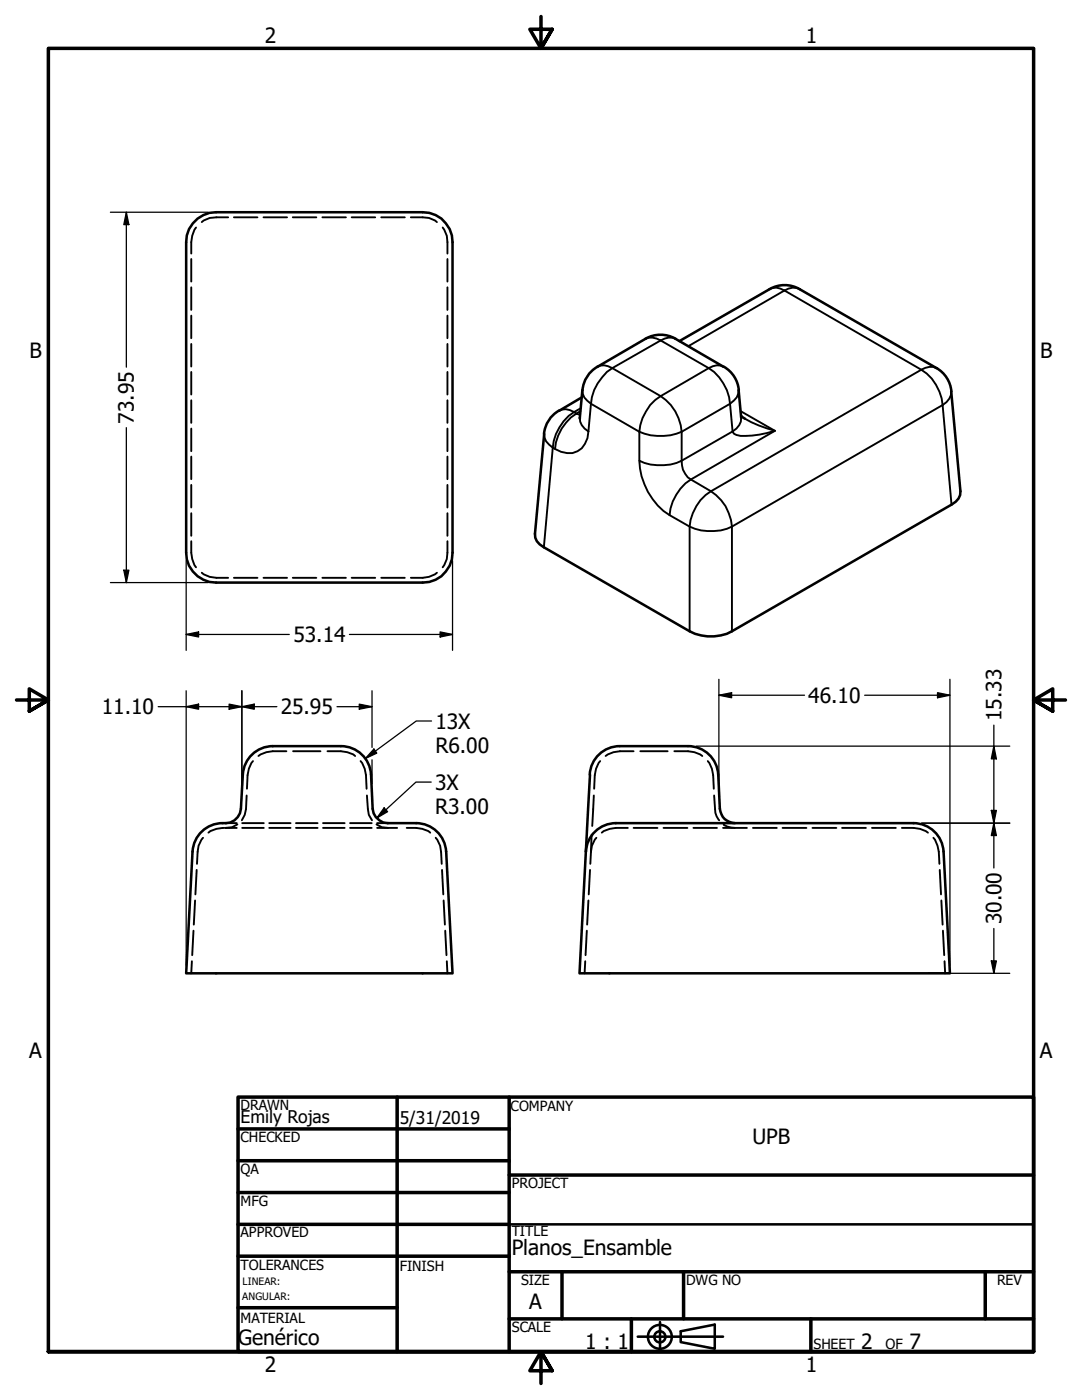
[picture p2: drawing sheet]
<svg xmlns="http://www.w3.org/2000/svg" width="216mm" height="279mm" viewBox="0 0 216 279" stroke-linecap="round" stroke-linejoin="round" font-family="sans-serif">
<!-- layer: Hidden (ANSI) -->
<g fill="none" stroke="#000" stroke-width=".38">
<path d="M38.2 51.7v4.5M38.2 57.3v4.5M39.1 45.4a7.2 7.2 0 0 0-.9 5.2M45.5 43.4l-3.7 .1-1.2 .5-.3 .3M46.7 43.4h4.7M52.6 43.4h4.7M58.4 43.4h4.7M64.3 43.4h4.7M70.2 43.4h4.7M76.1 43.4h4.7M82 43.4l3.6 .1 1.2 .5 .4 .3M88.3 45.4l.9 1.7 .1 3.5"/>
<path d="M89.3 51.7v4.5M89.3 57.3v4.5M38.2 63v4.5M38.2 68.6v4.6M38.2 74.2v4.5M38.2 79.9v4.5M89.3 63v4.5M89.3 68.6v4.6M89.3 74.2v4.5M89.3 79.9v4.5M38.2 85.5v4.5M38.2 91.1v4.5"/>
<path d="M38.2 96.8v4.5M89.3 85.5v4.5M89.3 91.1v4.5M89.3 96.8v4.5M38.2 108a7.2 7.2 0 0 0 .9 5.2M38.2 102.4v4.5M40.3 114.3l.3 .3 1.2 .5 1.4 .2h2.3M46.7 115.3h4.7M52.6 115.3h4.7M58.4 115.3h4.7M64.3 115.3h4.7M70.2 115.3h4.7"/>
<path d="M76.1 115.3h4.7M87.2 114.3l-.4 .3-1.2 .5-1.3 .2h-2.3M89.3 108l-.1 3.6-.9 1.6M89.3 102.4v4.5M49.2 158.8l-.1 2.7-.3 1.1-.5 1.1M50.5 151.9l-.8 1.5-.3 1.3-.1 2.7M57.1 149.9h-2.7l-1.3 .2-1.5 .8M58.5 149.9h5.4M65.3 149.9h2.7l1.3 .2 1.2 .5 .4 .3M71.9 151.9l.9 1.5 .2 1.3 .2 2.7M73.2 158.8l.4 3.8 .6 1.1M118.5 158.8l-.3 6"/>
<path d="M119.8 151.9l-.9 1.5-.2 1.3-.1 2.7M126.4 149.9h-2.7l-1.3 .2-1.6 .8M127.8 149.9h5.4M134.6 149.9h2.7l1.3 .2 1.5 .8M141.2 151.9l.8 1.5 .3 1.3 .1 2.7M142.5 158.8l.2 2.7a3.2 3.2 0 0 0 .8 2.2M38.9 179.7l-.2 4.8M39.2 173.6l-.2 4.9M40.5 167.2l-.9 1.6-.3 3.6M44.6 165.2a5.1 5.1 0 0 0-3 1M44.8 165.2h2.4M45.1 164.3h2.1"/>
<path d="M47.4 164.5l-1.1 .6-1.2 .1M48.3 165.2h4.3M48.3 164.3h4.3M53.7 165.2h4.3M53.7 164.3h4.3M59.1 165.2h4.3M59.1 164.3h4.3M64.5 165.2h4.3M64.5 164.3h4.3M69.8 165.2h4.4M69.8 164.3h4.4M75.1 164.5l1.1 .6 1.2 .1"/>
<path d="M75.2 165.2h4M75.2 164.3h2.2M81.2 165.2a6.4 6.4 0 0 1 4.7 1M86.9 167.2l.9 1.6 .3 3.6M88.2 173.6l.3 4.9M88.5 179.7l.3 4.8M117.4 179.7l-.2 4.8M117.7 173.6l-.2 4.9M117.9 170l-.1 2.4M118 166.6l-.1 3.4M119 167.2l-.9 1.6-.2 1.2M125.3 165.2a6.9 6.9 0 0 0-5.2 1"/>
<path d="M126.4 165.2h4.8M132.4 165.2h4.8M138.4 165.2h4.7M144.3 165.2h4.7M144.4 164.5a3.3 3.3 0 0 0 2.2 .7M150.2 165.2h4.8M156.1 165.2h4.8M162.1 165.2h4.8M168 165.2h4.8M174 165.2h4.8M180 165.2a6.9 6.9 0 0 1 5.2 1M186.2 167.2a7.3 7.3 0 0 1 1.3 5.2"/>
<path d="M187.5 173.6l.3 4.9M187.8 179.7l.3 4.8M38.3 191.8l-.1 2.4M38.6 185.7l-.2 4.9M88.8 185.7l.3 4.9M89.2 191.8l.1 2.4M116.8 191.8l-.2 2.4M117.1 185.7l-.3 4.9M188.2 185.7l.2 4.9M188.5 191.8l.1 2.4"/>
</g>
<!-- layer: Visible (ANSI) -->
<g fill="none" stroke="#000" stroke-width=".51">
<path d="M39.4 43.6l1.2-.7 1.2-.4 1.3-.1h41.2a5.9 5.9 0 0 1 6 5.9v62a6 6 0 0 1-6 6h-41.2a6 6 0 0 1-6-6v-62a5.8 5.8 0 0 1 2.3-4.7zM116.1 79.3l-4.5 2.7M116.2 77.9l-.5 5.7M119.2 73.2a6 6 0 0 0-3 4.6M128.8 67.6l-9.6 5.6M128.8 67.6a6 6 0 0 1 6 0M134.8 67.6l9.6 5.6M135.6 68.1l18-10.4a6 6 0 0 1 6 0l27.3 15.8M144.4 73.2a6 6 0 0 1 3 4.6M147.4 77.9l.5 5.5M186.9 73.4a6 6 0 0 1 2.9 4.7M189.8 78.1l1.8 19.9a2.82 2.82 0 0 1-1.7 2.7l-43.9 25.3a9.1 9.1 0 0 1-8.4 0l-29.1-16.8a2.82 2.82 0 0 1-1.8-2.6l1.9-20"/>
<path d="M111.5 82a6 6 0 0 0-3 4.6M147.9 83l.8 .6M48.5 154.6l-.4 6.8a3.1 3.1 0 0 1-3.7 2.9M54.4 148.9h13.6M54.5 148.9a6 6 0 0 0-6 5.7M68 148.9a6 6 0 0 1 6 5.7M74 154.6l.4 6.8a3.1 3.1 0 0 0 3 2.9h5.7M117.7 154.6l-2.1 39.6h73.9l-1.2-24.3M123.7 148.9a6 6 0 0 0-6 5.7M123.7 148.9h13.6M137.3 148.9a6 6 0 0 1 6 5.7M143.3 154.6l.3 6.8a3 3 0 0 0 3 2.9"/>
<path d="M38.4 169.9l-1.3 24.3h53.2l-1.3-24.3M44.4 164.3a6 6 0 0 0-6 5.7M83 164.3a6 6 0 0 1 6 5.7M122.9 164.3h59.4M122.9 164.3a6 6 0 0 0-6 5.7M182.3 164.3a6 6 0 0 1 6 5.7"/>
</g>
<!-- layer: Visible Narrow (ANSI) -->
<g fill="none" stroke="#000" stroke-width=".38">
<path d="M153.5 57.7a2.78 2.78 0 0 1 3 .3M156.5 58l-19.1 11.1M156.5 58l27.3 15.8M159.6 57.7a2.89 2.89 0 0 0-3.1 .3M116.2 77.9a3.1 3.1 0 0 0 1.7 2.7M119.2 73.2a2.79 2.79 0 0 1 3 .3M122.2 73.5a9.6 9.6 0 0 0-4.3 7.1M122.2 73.5l9.6 5.6M128.8 67.6a3.1 3.1 0 0 1 3 .3M131.8 79.1a9.6 9.6 0 0 0-4.2 7.1M131.8 79.1a9.3 9.3 0 0 1 4.2 7.1M131.8 67.9l9.6 5.6"/>
<path d="M131.8 67.9l-9.6 5.6M134.8 67.6a2.99 2.99 0 0 0-3 .3M141.4 73.5a9.6 9.6 0 0 1 4.3 7.1M141.4 73.5l-9.6 5.6M144.4 73.2a2.79 2.79 0 0 0-3 .3M147.4 77.9a3.1 3.1 0 0 1-1.7 2.7M183.8 73.8a9.3 9.3 0 0 1 4.3 7M183.8 73.8l-41.9 24.2M186.9 73.5a3.1 3.1 0 0 0-3.1 .3M189.8 78.1a3.1 3.1 0 0 1-1.7 2.7M108.6 86.6a3.1 3.1 0 0 0 1.7 2.7M110.3 89.3l-1.8 19.9"/>
<path d="M110.3 89.3l.4 .3M111.6 82a2.79 2.79 0 0 1 3 .2M114.6 82.2a9.6 9.6 0 0 0-4.3 7.1M115.7 83.4a3.1 3.1 0 0 0 1.7 2.7M115.8 82.8l-.8-.3a9.3 9.3 0 0 0-4.3 7.1 4.4 4.4 0 0 0 5.4-.1l.6-.9 .5-1.2 .2-1.3M115.8 82l-.8 .5-.4-.3M115.9 81.5l-1.3 .7M117.9 80.6l-.5 5.5M117.9 80.6l9.7 5.6M127.6 86.2a11 11 0 0 0 8.4 0M127.6 86.2v5.7M137.9 95.7a9.6 9.6 0 0 0-4.3 7.1"/>
<path d="M137.9 95.7a4.2 4.2 0 0 1-1.9-3.8 10.2 10.2 0 0 1-8.4 0 13.4 13.4 0 0 0 6 10.9M137.9 95.7l4 2.3M141.9 98a9.3 9.3 0 0 0-4.3 7.1M141.9 98a9 9 0 0 1 4.1 7.1M145.7 80.6l.5 5.5M145.7 80.6l-9.7 5.6M146.2 86.1l-10.2 5.8v-5.7M147.8 82l6.8 4-16.7 9.7M147.9 83.4a3.1 3.1 0 0 1-1.7 2.7M148.7 83.6a24.4 24.4 0 0 0 5.9 2.4 15.9 15.9 0 0 1-7.7 .8l-.5-.2-.2-.5M188.1 80.8l-42.1 24.3M188.1 80.8l1.8 19.9"/>
<path d="M133.6 102.8l4 2.3M137.6 105.1a10.2 10.2 0 0 0 8.4 0M137.6 105.1v20.9M146 105.1v20.9"/>
</g>
<!-- layer: Border (ANSI) -->
<g fill="none" stroke="#000" stroke-width=".7">
<path d="M107.9 3.3v6.4l-2.2-3.9h4.5l-2.3 3.9 2.3-3.9M3.3 139.7h6.4l-3.9-2.2v4.4l3.9-2.2-3.9 2.2M212.6 139.7h-6.4l3.9-2.2v4.4l-3.9-2.2 3.9 2.2M47.5 218.9h158.7v50.8h-158.7zM79.2 218.9v50.8M101.6 218.9v50.8M47.5 225.3h54.1M47.5 231.6h54.1M47.5 238h54.1M101.6 234.5h104.6M47.5 244.3h54.1M47.5 250.7h54.1"/>
<path d="M101.6 253.8h104.6M112.1 253.8v9.4M136.4 253.8v9.4M196.6 253.8v9.4M9.7 269.7v-260h196.5v260h-196.5h196.5M47.5 261h31.7M101.6 263.2h104.6M110.2 273.6l-2.3-3.9 2.3 3.9h-4.5l2.2-3.9v6.4M126 263.2v6.5M161.8 263.2v6.5"/>
</g>
<!-- layer: Title (ANSI) -->
<g fill="none" stroke="#000" stroke-width=".51">
<path d="M101.6 244.3h104.6M127.3 266.8h17M131.7 263.8v5.6M135.8 265.7l6.8-1.3v4.8l-6.8-1.4z"/>
<circle cx="131.7" cy="266.8" r="2.38"/>
<circle cx="131.7" cy="266.8" r="1.11"/>
</g>
<!-- layer: Dimension (ANSI) -->
<g fill="none" stroke="#000" stroke-width=".25">
<path d="M22 42.4h19.5M25.2 42.4l.5 2.4h-1zM25.2 42.4v30.9M25.2 85.3v31M22 116.3h19.5M24.7 113.8h1l-.5 2.5zM37.1 111.9v17.9M90.3 111.9v17.9M37.1 126.6l2.5-.5v1zM37.1 126.6h20.6M37.1 137.9v54.8M48.3 137.9v18.5"/>
<path d="M69.7 126.6h20.6M74.2 137.9v11.3M87.8 126.1l2.5 .5-2.5 .5zM143.4 138.7l2.6-.5v1.1zM143.4 138.7h17.1M143.4 135.6v20.8M172.5 138.7h17M187.1 138.2l2.4 .5-2.4 .6zM189.5 135.6v57.1M31.6 141h23.6M37.1 141l2.5-.5v1zM45.7 140.5l2.6 .5-2.6 .5z"/>
<path d="M48.3 141l2.4-.5v1zM67.2 141h7M71.7 140.5l2.5 .5-2.5 .5zM74.2 151.6v4.8M74.6 149.5l.6 .8-2.3 1.1zM86 156.1h-3l-7.8 7.2M86.1 143.9h-3l-10.2 7.5M138.9 148.9h62.6M198.3 148.9l.5 2.5h-1zM198.3 144.7v28.5M76.6 161.2l.7 .8-2.1 1.3zM183.9 164.3h17.6"/>
<path d="M197.8 161.7h1l-.5 2.6zM198.3 164.3l.5 2.5h-1zM185.2 194.2h16.3M197.8 191.8h1l-.5 2.4zM198.3 185.3v8.9"/>
</g>
<g fill="#000">
<path d="M25.2 42.4l.5 2.4h-1z" fill-rule="evenodd"/>
<path d="M24.7 113.8h1l-.5 2.5z" fill-rule="evenodd"/>
<path d="M37.1 126.6l2.5-.5v1z" fill-rule="evenodd"/>
<path d="M87.8 126.1l2.5 .5-2.5 .5z" fill-rule="evenodd"/>
<path d="M143.4 138.7l2.6-.5v1.1z" fill-rule="evenodd"/>
<path d="M187.1 138.2l2.4 .5-2.4 .6z" fill-rule="evenodd"/>
<path d="M37.1 141l2.5-.5v1z" fill-rule="evenodd"/>
<path d="M45.7 140.5l2.6 .5-2.6 .5z" fill-rule="evenodd"/>
<path d="M48.3 141l2.4-.5v1z" fill-rule="evenodd"/>
<path d="M71.7 140.5l2.5 .5-2.5 .5z" fill-rule="evenodd"/>
<path d="M74.6 149.5l.6 .8-2.3 1.1z" fill-rule="evenodd"/>
<path d="M198.3 148.9l.5 2.5h-1z" fill-rule="evenodd"/>
<path d="M76.6 161.2l.7 .8-2.1 1.3z" fill-rule="evenodd"/>
<path d="M197.8 161.7h1l-.5 2.6z" fill-rule="evenodd"/>
<path d="M198.3 164.3l.5 2.5h-1z" fill-rule="evenodd"/>
<path d="M197.8 191.8h1l-.5 2.4z" fill-rule="evenodd"/>
</g>
<g font-size="4.2">
<text x="52.8" y="8.6">2</text>
<text x="160.8" y="8.6">1</text>
<text x="5.9" y="71.4">B</text>
<text x="207.6" y="71.4">B</text>
<text x="26.7" y="84.5" transform="rotate(-90 26.7 84.5)">73.95</text>
<text x="58.5" y="128.1">53.14</text>
<text x="20.3" y="142.6">11.10</text>
<text x="56" y="142.6">25.95</text>
<text x="161.3" y="140.3">46.10</text>
<text x="199.8" y="144" transform="rotate(-90 199.8 144)">15.33</text>
<text x="86.9" y="145.4">13X</text>
<text x="86.9" y="150.2">R6.00</text>
<text x="86.8" y="157.6">3X</text>
<text x="86.8" y="162.4">R3.00</text>
<text x="199.8" y="184.5" transform="rotate(-90 199.8 184.5)">30.00</text>
<text x="5.8" y="211.1">A</text>
<text x="207.5" y="211.1">A</text>
<text x="150.2" y="228.2">UPB</text>
<text x="102.1" y="250.4">Planos_Ensamble</text>
<text x="105.6" y="261.3">A</text>
<text x="47.5" y="268.5">Genérico</text>
<text x="116.8" y="269.2">1 : 1</text>
<text x="171.8" y="269.2">2</text>
<text x="181.5" y="269.2">7</text>
<text x="52.8" y="273.8">2</text>
<text x="160.8" y="273.8">1</text>
</g>
<g font-size="3.5">
<text x="48" y="224.1">Emily Rojas</text>
<text x="79.8" y="224.2">5/31/2019</text>
</g>
<g font-size="2.8">
<text x="48" y="221.5">DRAWN</text>
<text x="101.9" y="221.7">COMPANY</text>
<text x="48" y="227.9">CHECKED</text>
<text x="48" y="234.3">QA</text>
<text x="102.1" y="237.1">PROJECT</text>
<text x="48" y="240.6">MFG</text>
<text x="48" y="247">APPROVED</text>
<text x="102.1" y="246.7">TITLE</text>
<text x="48" y="253.4">TOLERANCES</text>
<text x="79.8" y="253.6">FINISH</text>
<text x="104" y="256.4">SIZE</text>
<text x="136.9" y="256.4">DWG NO</text>
<text x="198.9" y="256.3">REV</text>
<text x="48" y="264.1">MATERIAL</text>
<text x="102.1" y="265.8">SCALE</text>
<text x="162.3" y="269.2">SHEET</text>
<text x="176.7" y="269.2">OF</text>
</g>
<g font-size="2">
<text x="48.4" y="256.5">LINEAR:</text>
<text x="48.3" y="259.5">ANGULAR:</text>
</g>
</svg>
